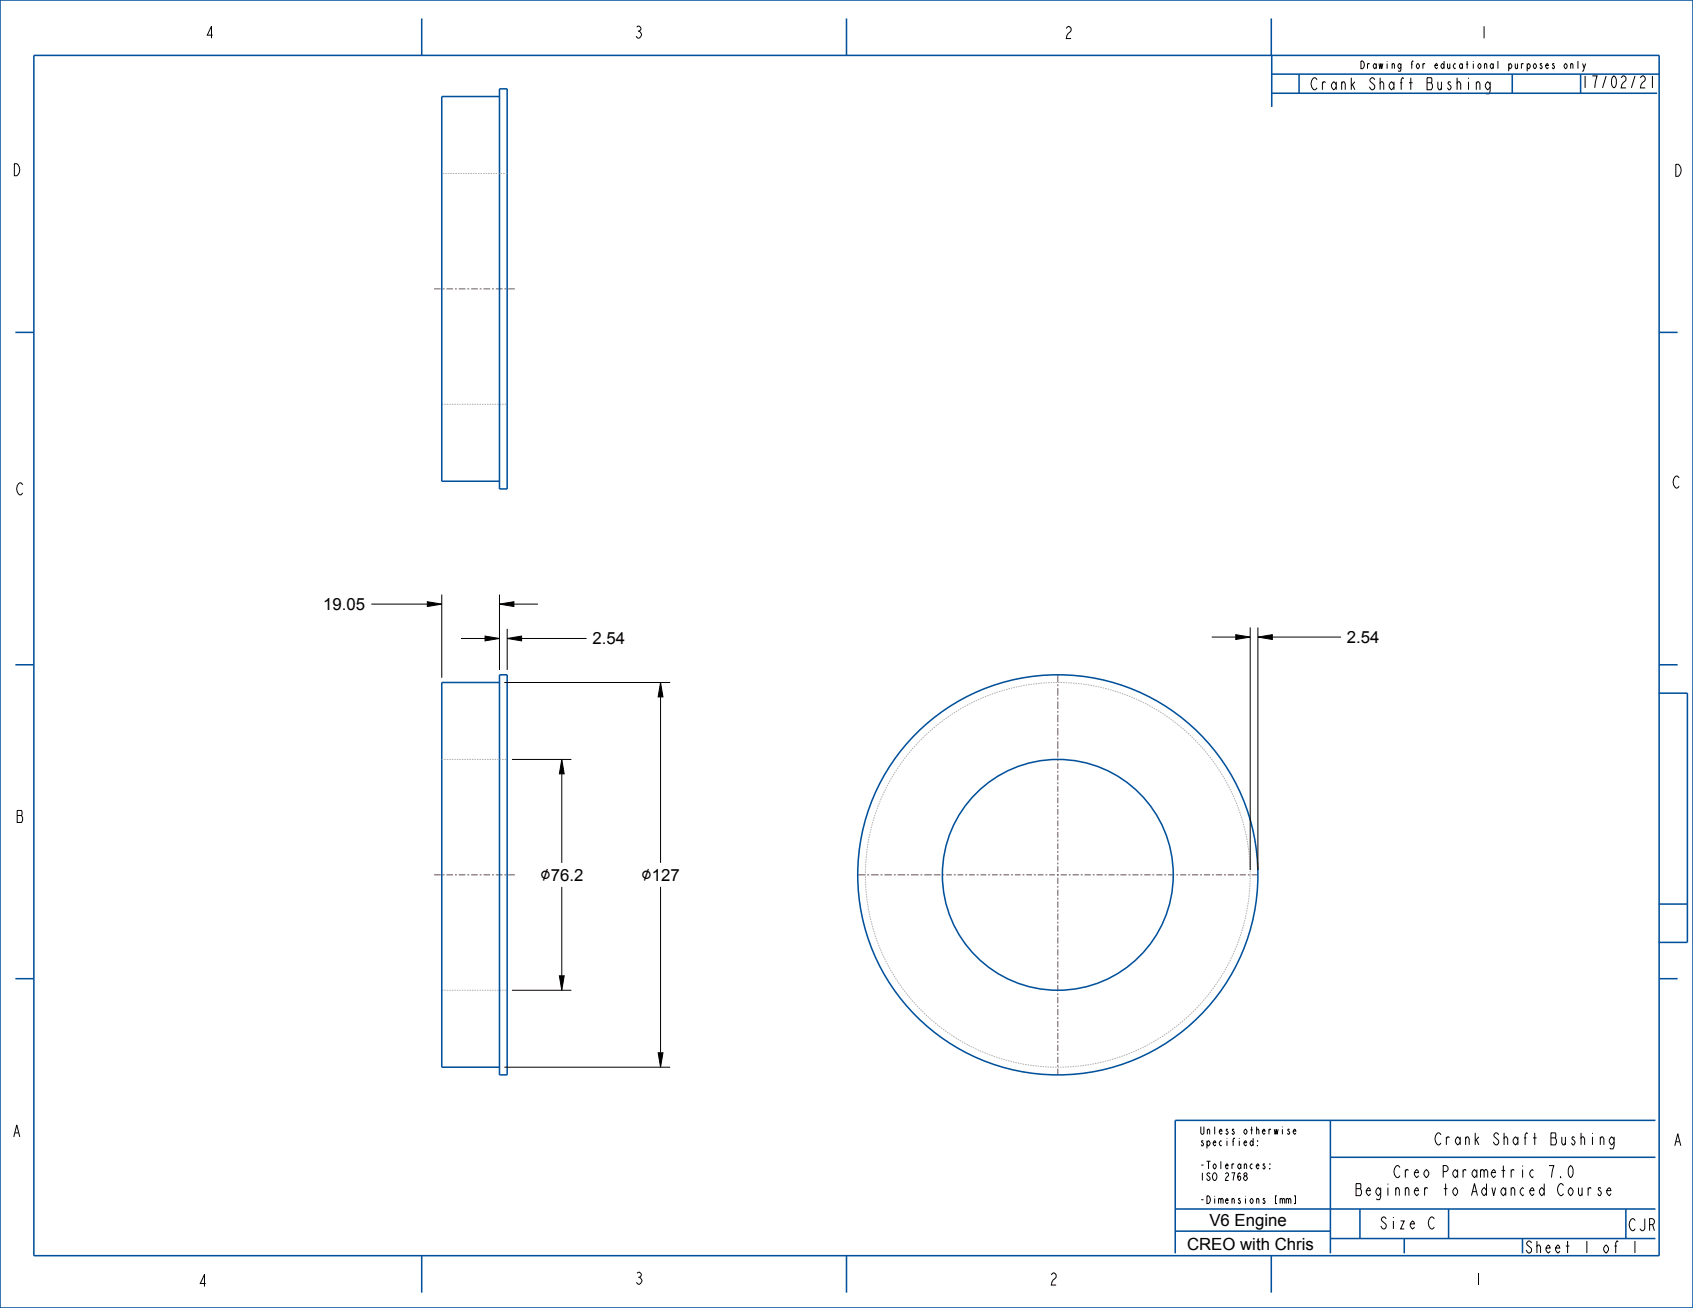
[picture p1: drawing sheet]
<svg xmlns="http://www.w3.org/2000/svg" width="559mm" height="432mm" viewBox="0 0 559 432" stroke-linecap="round" stroke-linejoin="round" font-family="sans-serif">
<path d="M141 198.6l4.8 .8-4.8 .8zM164.9 199.4l4.7-.8v1.6zM160.1 210l4.8 .8-4.8 .8zM167.4 210.8l4.8-.8v1.6zM407.9 209.5l4.7 .8-4.7 .8zM415.2 210.3l4.8-.8v1.6zM218 225.3l.8 4.8h-1.6zM185.4 250.7l.8 4.8h-1.6zM184.6 322.1h1.6l-.8 4.8zM217.2 347.5h1.6l-.8 4.8z" fill="#000"/>
<g fill="none" stroke="#000" stroke-width=".33">
<path d="M523.4 21l-.5 1.5M122.6 199.4h18.4M141 198.6l4.8 .8-4.8 .8zM145.8 196.3v27.4M164.9 199.4l4.7-.8v1.6zM164.9 196.3v24.9M169.6 199.4h8M152.2 210.8h7.9M160.1 210l4.8 .8-4.8 .8zM167.4 210.8l4.8-.8v1.6zM167.4 207.6v13.6M172.2 210.8h21.4"/>
<path d="M399.9 210.3h8M407.9 209.5l4.7 .8-4.7 .8zM412.6 207.1v80.1M415.2 210.3l4.8-.8v1.6zM415.2 207.1v80.1M420 210.3h22.6M166.4 225.3h54.8M218 225.3l.8 4.8h-1.6zM218 230.1v54.7M169 250.7h19.6M185.4 250.7l.8 4.8h-1.6zM185.4 255.5v29.3"/>
<path d="M185.4 292.8v29.3M218 292.8v54.7M169 326.9h19.6M184.6 322.1h1.6l-.8 4.8zM166.4 352.3h54.8M217.2 347.5h1.6l-.8 4.8z"/>
</g>
<g fill="none" stroke="#00509b" stroke-width=".51">
<path d="M0 0h558.8v431.8h-558.8zM11.2 18.3h536.4v396.2h-536.4zM139.2 6.1v12.2M279.4 6.1v12.2M419.6 6.1v12.2M419.8 18.2v17.1M164.9 31.9h-19.1v127h19.1M164.9 29.3h2.5v132.1h-2.5zM419.8 30.8h127.2M419.8 24.5h128.1M428.8 24.5v6.3M499.1 24.5v6.3"/>
<path d="M5.1 109.7h6.1M547.6 109.7h6.1M5.1 219.5h6.1M547.6 219.5h6.1M164.9 222.8h2.5v132h-2.5zM164.9 225.3h-19.1v127h19.1M547.5 228.8h9.4v82.3h-9.4M547.5 298.4h9.4M5.1 323.1h6.1M547.6 323.1h6.1M439.1 369.9v43.8M546.4 369.9h-158.5v43.8"/>
<path d="M387.9 399.1h158.5M439.1 382h107.3M448.9 399.1v9.8M478.1 399.1v9.8M536.7 399.1v9.8M139.2 414.5v12.2M279.4 414.5v12.2M387.9 406.4h51.2M419.6 414.5v12.2M439.1 408.9h107.3M463.5 408.9v4.8"/>
<circle cx="349.1" cy="288.8" r="66"/>
<circle cx="349.1" cy="288.8" r="38.1"/>
</g>
<g fill="none" stroke="#afafb4" stroke-width=".33">
<path d="M146.1 57.3h.5M147 57.3h.5M147.8 57.3h.5M148.6 57.3h.5M149.5 57.3h.5M150.3 57.3h.5M151.1 57.3h.5M152 57.3h.5M152.8 57.3h.5M153.6 57.3h.5M154.4 57.3h.5M155.3 57.3h.5"/>
<path d="M156.1 57.3h.5M156.9 57.3h.5M157.8 57.3h.5M158.6 57.3h.5M159.4 57.3h.5M160.3 57.3h.5M161.1 57.3h.5M161.9 57.3h.5M162.7 57.3h.5M163.6 57.3h.5M164.4 57.3h.5M165.2 57.3h.5"/>
<path d="M166.1 57.3h.5M166.9 57.3h.5M145.8 133.5h.5M146.6 133.5h.5M147.5 133.5h.5M148.3 133.5h.5M149.1 133.5h.5M150 133.5h.5M150.8 133.5h.5M151.6 133.5h.5M152.5 133.5h.5M153.3 133.5h.5"/>
<path d="M154.1 133.5h.5M154.9 133.5h.5M155.8 133.5h.5M156.6 133.5h.5M157.4 133.5h.5M158.3 133.5h.5M159.1 133.5h.5M159.9 133.5h.5M160.8 133.5h.5M161.6 133.5h.5M162.4 133.5h.5M163.2 133.5h.5"/>
<path d="M164.1 133.5h.5M164.9 133.5h.5M165.7 133.5h.5M166.6 133.5h.5M145.8 250.7h.5M146.6 250.7h.5M147.5 250.7h.5M148.3 250.7h.5M149.1 250.7h.5M150 250.7h.5M150.8 250.7h.5M151.6 250.7h.5"/>
<path d="M152.5 250.7h.5M153.3 250.7h.5M154.1 250.7h.5M154.9 250.7h.5M155.8 250.7h.5M156.6 250.7h.5M157.4 250.7h.5M158.3 250.7h.5M159.1 250.7h.5M159.9 250.7h.5M160.8 250.7h.5M161.6 250.7h.5"/>
<path d="M162.4 250.7h.5M163.2 250.7h.5M164.1 250.7h.5M164.9 250.7h.5M165.7 250.7h.5M166.6 250.7h.5M145.8 326.9h.5M146.6 326.9h.5M147.5 326.9h.5M148.3 326.9h.5M149.1 326.9h.5M150 326.9h.5"/>
<path d="M150.8 326.9h.5M151.6 326.9h.5M152.5 326.9h.5M153.3 326.9h.5M154.1 326.9h.5M154.9 326.9h.5M155.8 326.9h.5M156.6 326.9h.5M157.4 326.9h.5M158.3 326.9h.5M159.1 326.9h.5M159.9 326.9h.5"/>
<path d="M160.8 326.9h.5M161.6 326.9h.5M162.4 326.9h.5M163.2 326.9h.5M164.1 326.9h.5M164.9 326.9h.5M165.7 326.9h.5M166.6 326.9h.5"/>
</g>
<g fill="none" stroke="#785055" stroke-width=".33">
<path d="M143.3 95.4h2.2M146.1 95.4h.6M147.3 95.4h2.2M150.2 95.4h.6M151.4 95.4h2.2M154.3 95.4h.6M155.5 95.4h2.2M158.3 95.4h.7M159.6 95.4h2.2M162.4 95.4h.6M163.7 95.4h2.2M166.5 95.4h.6"/>
<path d="M167.7 95.4h2.2M349.1 222.8v2.5M349.1 225.9v.6M349.1 227.2v2.5M349.1 230.3v.6M349.1 231.5v2.6M349.1 234.7v.6M349.1 235.9v2.5M349.1 239.1v.6M349.1 240.3v2.5M349.1 243.5v.6M349.1 244.7v2.5"/>
<path d="M349.1 247.9v2.2M349.1 250.7v.6M349.1 251.9v1.9M349.1 254.5v.6M349.1 255.7v1.9M349.1 258.3v.6M349.1 259.5v1.9M349.1 262v.7M349.1 263.3v1.9M349.1 265.8v.6M349.1 267.1v1.9M349.1 269.6v.6"/>
<path d="M349.1 270.8v1.9M349.1 273.4v.6M349.1 274.6v1.9M349.1 277.2v.6M349.1 278.4v1.9M143.3 288.8h2.2M146.1 288.8h.6M147.3 288.8h2.2M150.2 288.8h.6M151.4 288.8h2.2M154.3 288.8h.6M155.5 288.8h2.2"/>
<path d="M158.3 288.8h.7M159.6 288.8h2.2M162.4 288.8h.6M163.7 288.8h2.2M166.5 288.8h.6M167.7 288.8h2.2M283.1 288.8h2.5M286.2 288.8h.7M287.5 288.8h2.5M290.6 288.8h.7M291.9 288.8h2.5M295 288.8h.7"/>
<path d="M296.3 288.8h2.5M299.4 288.8h.6M300.7 288.8h2.5M303.8 288.8h.6M305.1 288.8h2.5M308.2 288.8h2.2M311 288.8h.7M312.3 288.8h1.9M314.8 288.8h.6M316.1 288.8h1.9M318.6 288.8h.6M319.8 288.8h1.9"/>
<path d="M322.4 288.8h.6M323.6 288.8h1.9M326.2 288.8h.6M327.4 288.8h1.9M329.9 288.8h.7M331.2 288.8h1.9M333.7 288.8h.6M335 288.8h1.9M337.5 288.8h.6M338.8 288.8h1.8M341.3 288.8h.6M342.5 288.8h1.9"/>
<path d="M345.1 288.8h.6M346.3 288.8h1.9M348.8 288.8h.7M349.1 280.9v.7M349.1 282.2v1.9M349.1 284.7v.6M349.1 286v1.9M349.1 288.5v.6M349.1 289.7v2.1M349.1 292.4v.7M349.1 293.7v2M349.1 296.4v.6"/>
<path d="M349.1 297.6v2.1M350.1 288.8h2M352.8 288.8h.6M354 288.8h2.1M356.7 288.8h.6M358 288.8h2M360.7 288.8h.6M361.9 288.8h2.1M364.6 288.8h.6M365.9 288.8h2M368.5 288.8h.7M369.8 288.8h2"/>
<path d="M372.5 288.8h.6M373.7 288.8h2.1M376.4 288.8h.6M377.7 288.8h2M380.4 288.8h.6M381.6 288.8h2.1M384.3 288.8h.6M385.6 288.8h2M388.2 288.8h.7M389.5 288.8h2M392.2 288.8h.6M393.4 288.8h2.1"/>
<path d="M396.1 288.8h.6M397.4 288.8h2M400.1 288.8h.6M401.3 288.8h2.1M404 288.8h.6M405.3 288.8h2M407.9 288.8h.7M409.2 288.8h2M411.9 288.8h.6M413.1 288.8h2.1M349.1 300.3v.6M349.1 301.6v2"/>
<path d="M349.1 304.3v.6M349.1 305.5v2.1M349.1 308.2v.6M349.1 309.4v2.1M349.1 312.1v.7M349.1 313.4v2M349.1 316.1v.6M349.1 317.3v2.1M349.1 320v.6M349.1 321.3v2M349.1 324v.6M349.1 325.2v2.1"/>
<path d="M349.1 327.9v.6M349.1 329.1v2.1M349.1 331.8v.7M349.1 333.1v2M349.1 335.8v.6M349.1 337v2.1M349.1 339.7v.6M349.1 341v2M349.1 343.7v.6M349.1 344.9v2.1M349.1 347.6v.6M349.1 348.9v2"/>
<path d="M349.1 351.5v.7M349.1 352.8v2"/>
</g>
<path d="M412.6 288.8a63.5 63.5 0 0 0-94-55.6 63.5 63.5 0 0 0-3.7 109.2 63.5 63.5 0 0 0 97.6-49.2l.1-4.4" fill="none" stroke="#afafb4" stroke-width=".33" stroke-dasharray=".5 .3" stroke-linecap="butt"/>
<g font-size="6">
<text x="178.2" y="290.8">⌀76.2</text>
<text x="211.6" y="290.8">⌀127</text>
</g>
<g font-size="5.5">
<text x="106.7" y="201.4">19.05</text>
<text x="195.6" y="212.8">2.54</text>
<text x="444.6" y="212.3">2.54</text>
<text x="399.2" y="404.6">V6 Engine</text>
<text x="391.8" y="412.6">CREO with Chris</text>
</g>
<g font-size="5.2">
<text x="67.6" y="12.6">4</text>
<text x="209.2" y="12.6">3</text>
<text x="351.1" y="12.7">2</text>
<text x="488.2" y="12.6">1</text>
<text x="432.3" y="29.6">Crank Shaft Bushing</text>
<text x="3.9" y="58">D</text>
<text x="552.3" y="58.2">D</text>
<text x="551.8" y="161.1">C</text>
<text x="5.1" y="163.4">C</text>
<text x="5.1" y="271.5">B</text>
<text x="3.9" y="375.3">A</text>
<text x="473.2" y="378">Crank Shaft Bushing</text>
<text x="552.2" y="378.2">A</text>
<text x="460.4" y="388.8">Creo Parametric 7.0</text>
<text x="448.1" y="394.7">Beginner to Advanced Course</text>
<text x="455.2" y="405.7">Size C</text>
<text x="537.3" y="406.3">CJR</text>
<text x="65.3" y="424.7">4</text>
<text x="209.3" y="424">3</text>
<text x="346.2" y="424.2">2</text>
<text x="486.4" y="424.2">1</text>
</g>
<g font-size="5.2" fill="#00509b">
<text x="521.6" y="29">17/02/21</text>
<text x="503.1" y="413.7">Sheet 1 of 1</text>
</g>
<g font-size="3.3">
<text x="448.7" y="22.7">Drawing for educational purposes only</text>
<text x="395.8" y="374.5">Unless otherwise</text>
<text x="395.8" y="378.3">specified:</text>
<text x="395.8" y="385.9">-Tolerances:</text>
<text x="395.8" y="389.7">ISO 2768</text>
<text x="395.8" y="397.3">-Dimensions [mm]</text>
</g>
</svg>
